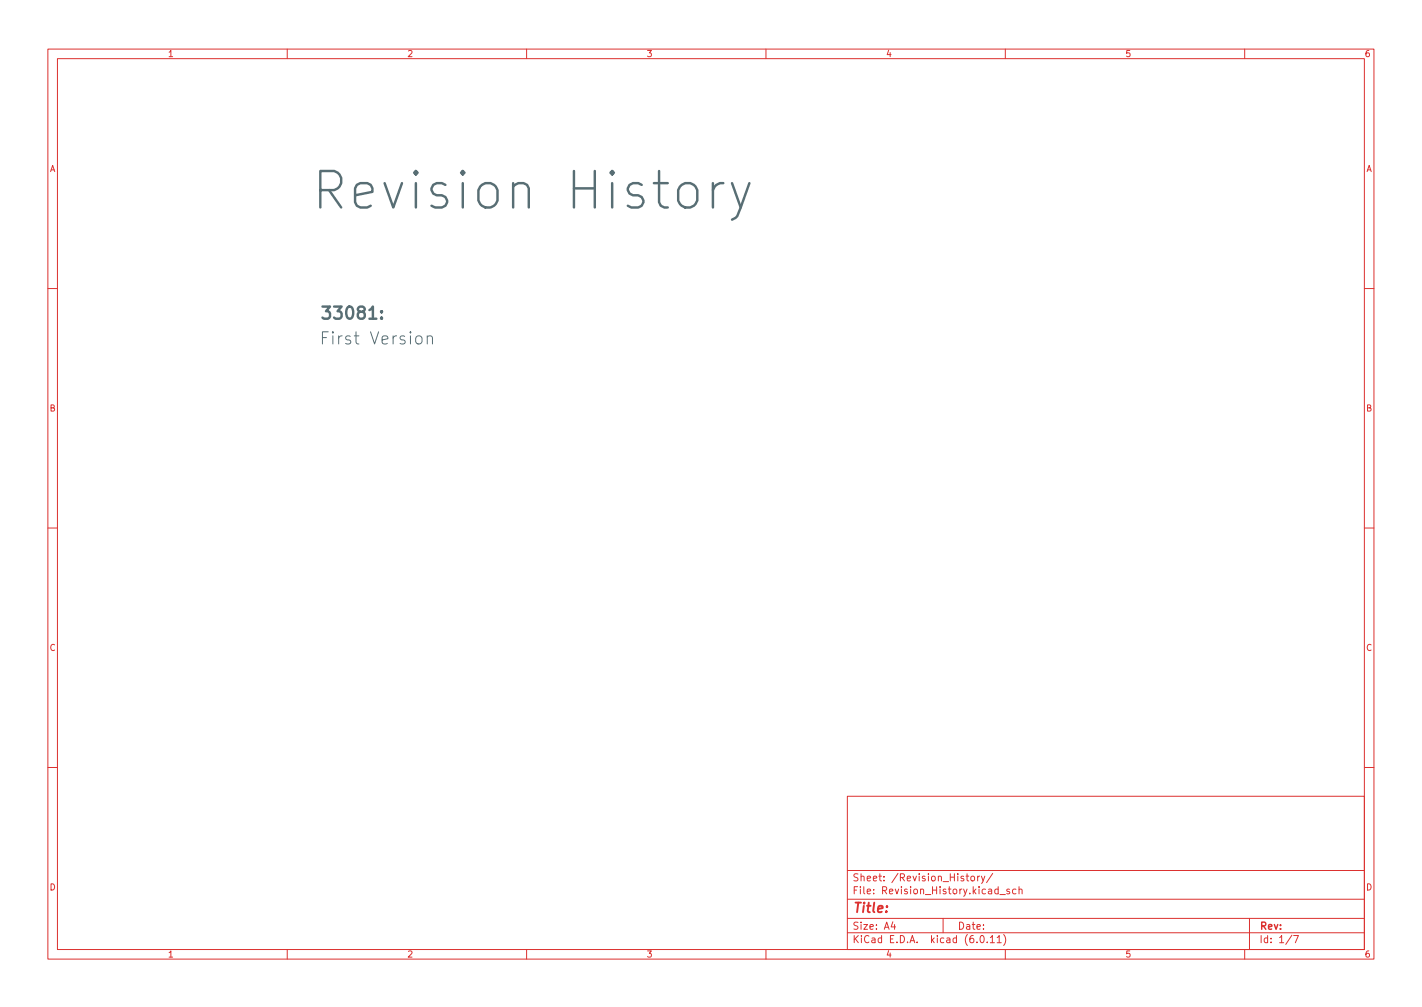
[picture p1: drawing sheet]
<svg xmlns="http://www.w3.org/2000/svg" width="297mm" height="210mm" viewBox="0 0 297 210" stroke-linecap="round" stroke-linejoin="round" font-family="sans-serif">
<g fill="none" stroke="#dc312f" stroke-width=".21">
<path d="M10 10.2h277v190.1h-277zM12 12.2h273v186.1h-273zM60 10.2v2M110 10.2v2M160 10.2v2M210 10.2v2M260 10.2v2M10 60.2h2M285 60.2h2M10 110.2h2M285 110.2h2M10 160.2h2"/>
<path d="M177 166.3h108v32h-108zM285 160.2h2M60 198.3v2M110 198.3v2M160 198.3v2M177 194.8h108M177 191.8h108M177 187.8h108M177 181.8h108M182.5 186.5v.1M182.5 185.7v.1M184.6 183.8v.1"/>
<path d="M184.6 183v.1M197 191.8v3M204.2 182.9v1M204.6 182.9l-.4 .3M205 182.9l.4 1M205.7 182.9l-.5 1.4-.2 .1M207.4 182.4l-1.3 1.9M209.6 195.1a1.72 1.72 0 0 1 0 2.3M210 198.3v2M210.9 185.7l-.4-.1-.2 .2 .1 .3 .5 .1v.4h-.6M212.2 185.7l-.4-.1-.3 .3 .1 .7h.6M212.9 185.8l.2-.2 .3 .1 .1 .9"/>
<path d="M212.9 185.1v1.5M260 198.3v2M261 191.8v6.5M270.2 195.3h1l-.6 1.5"/>
</g>
<path d="M74 70.1h1M74.4 69.3v2.2l.1 .2 .5 .1M89.2 70.4a.63 .63 0 0 1 1.1 .1v1.3" fill="none" stroke="#586e74" stroke-width=".21"/>
<path d="M79.7 66.3l.1 .1-.1 .1-.1-.1 .1-.1v.2M79.7 65l.1 .1-.1 .1-.1-.1 .1-.1v.2" fill="none" stroke="#586e74" stroke-width=".51"/>
<g font-size="10.6" fill="#586e74">
<text x="64.8" y="43.7">Revision</text>
<text x="118.3" y="43.7">History</text>
</g>
<g font-size="3.5" fill="#586e74">
<text x="66.7" y="71.9">First</text>
<text x="66.7" y="66.7">33081:</text>
<text x="77.2" y="71.9">Version</text>
</g>
<text font-size="2.8" fill="#dc312f" x="178" y="191.2">Title:</text>
<g font-size="2.1" fill="#dc312f">
<text x="178" y="184.5">Sheet:</text>
<text x="186.2" y="184.5">/Revision_History/</text>
<text x="178" y="187.2">File:</text>
<text x="184.4" y="187.2">Revision_History.kicad_sch</text>
<text x="178" y="197.4">KiCad</text>
<text x="178" y="194.6">Size:</text>
<text x="184.7" y="194.6">A4</text>
<text x="185.7" y="197.4">E.D.A.</text>
<text x="194.6" y="197.4">kicad</text>
<text x="200" y="194.6">Date:</text>
<text x="201.8" y="197.4">(6.0.11)</text>
<text x="263" y="194.6">Rev:</text>
<text x="263" y="197.4">Id:</text>
<text x="267.1" y="197.4">1/7</text>
</g>
<g font-size="1.8" fill="#dc312f">
<text x="35" y="12.3">1</text>
<text x="85" y="12.3">2</text>
<text x="135" y="12.3">3</text>
<text x="185" y="12.3">4</text>
<text x="235" y="12.3">5</text>
<text x="285" y="12.3">6</text>
<text x="10.4" y="36.3">A</text>
<text x="285.4" y="36.3">A</text>
<text x="10.3" y="86.3">B</text>
<text x="285.3" y="86.3">B</text>
<text x="10.3" y="136.3">C</text>
<text x="285.3" y="136.3">C</text>
<text x="10.3" y="186.3">D</text>
<text x="285.3" y="186.3">D</text>
<text x="35" y="200.3">1</text>
<text x="85" y="200.3">2</text>
<text x="135" y="200.3">3</text>
<text x="185" y="200.3">4</text>
<text x="235" y="200.3">5</text>
<text x="285" y="200.3">6</text>
</g>
</svg>
